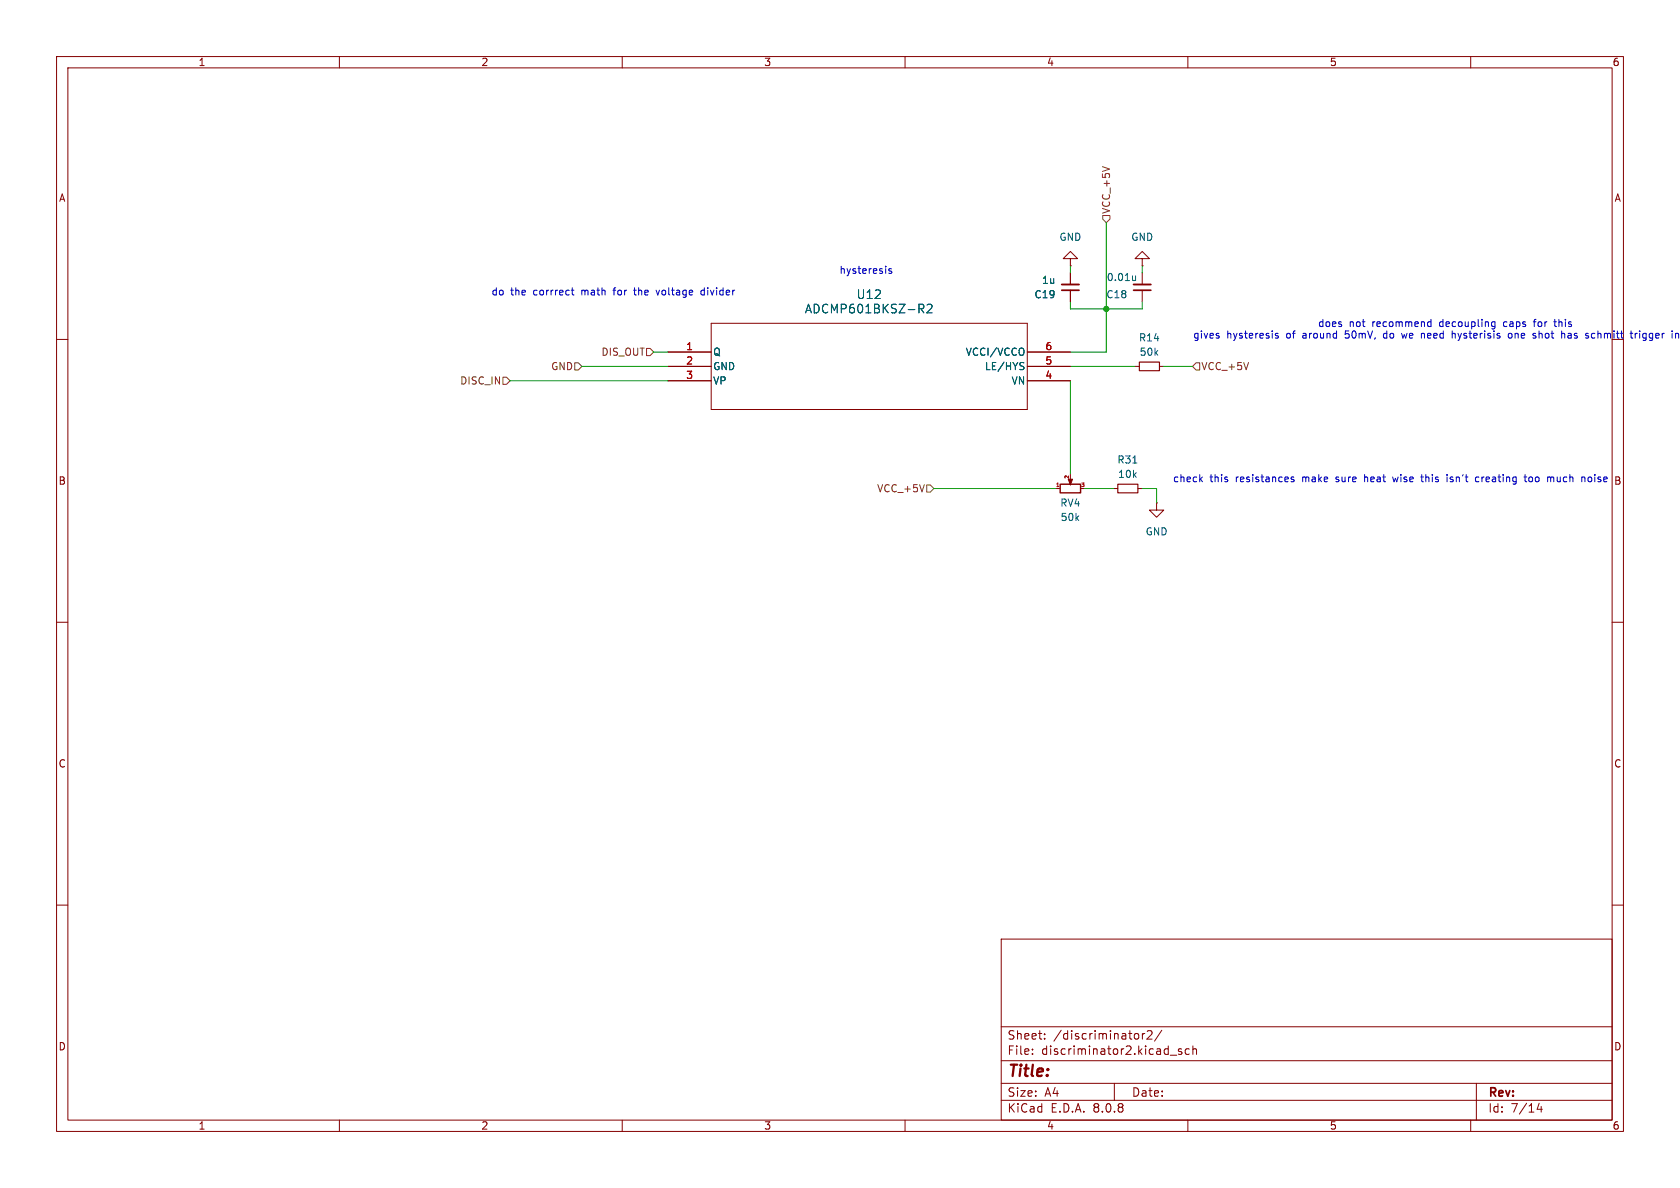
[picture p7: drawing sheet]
<svg xmlns="http://www.w3.org/2000/svg" width="297mm" height="210mm" viewBox="0 0 297 210" stroke-linecap="round" stroke-linejoin="round" font-family="sans-serif">
<g fill="none" stroke="#840000" stroke-width=".18">
<path d="M10 10h277v190h-277zM12 12h273v186h-273zM60 10v2M110 10v2M160 10v2M210 10v2M260 10v2M125.7 57.2h55.9v15.2h-55.9zM189.2 45.7h1.3l-1.3-1.2-1.2 1.2h1.2v1.3M189.2 47h.1M189.2 48.3v2M189.2 51.3v2"/>
<path d="M201.9 45.7h1.3l-1.3-1.2-1.2 1.2h1.2v1.3M201.9 47h.1M201.9 48.3v2M201.9 51.3v2M10 60h2M118.1 64.8h7.6M118.1 62.2h7.6M118.1 67.3h7.6M181.6 64.8h7.6M181.6 62.2h7.6M181.6 67.3h7.6M200.7 64.8h.7"/>
<path d="M205 64.8h.7M186.7 86.4h.6M189.2 83.8v1M191.1 86.4h.7M196.8 86.4h.8M201.2 86.4h.7M204.5 88.9v1.3h1.2l-1.2 1.2-1.3-1.2h1.3M204.5 88.9h.1M10 110h2M285 110h2M10 160h2M177 166h108v32h-108z"/>
<path d="M285 160h2M60 198v2M110 198v2M160 198v2M177 194.5h108M177 191.5h108M177 187.5h108M177 181.5h108M182.5 186.3v.1M182.5 185.5v.1M184.7 183.6v.1M184.7 182.8v.1"/>
<path d="M197 191.5v3M201 182.7l.3 .3v.4l-.3 .3M202 182.7v1M202.4 182.7l-.3 .1-.1 .2M202.8 182.3l.6-.1 .2 .1 .1 .3-1 1.1h1M205.4 182.1l-1.3 2M206.9 186.5h1.1M208.9 185.5l-.4-.1-.2 .2 .1 .2 .5 .2v.3h-.6M210 198v2M210.2 185.5l-.4-.1-.3 .3v.4l.2 .2h.5M210.9 185.5l.2-.1 .4 .1v.9M210.9 184.9v1.5"/>
<path d="M260 198v2M261 191.5v6.5M272.1 195l-.4 1.1h1M272.5 195.6v1"/>
</g>
<path d="M201.4 64h3.6v1.5h-3.6zM197.6 85.6h3.6v1.5h-3.6z" fill="none" stroke="#840000" stroke-width=".2"/>
<path d="M162.5 53.8h.5l.3 .3-.1 .4-.7 .1M162.8 54.6l.5 .7M163.9 53.9l.6-.1 .2 .1 .1 .3-1 1.1h1M200.8 48.8v.8M200.8 49.5l-.4 .1M180.8 64.7l.2 .3-.2 .3M180.8 64.1h.2M181 61.7v.9M200.3 81.9h.7" fill="none" stroke="#006464" stroke-width=".18"/>
<path d="M187.7 50.3h3.1M200.4 50.3h3.1" fill="none" stroke="#840000" stroke-width=".33"/>
<path d="M187.7 51.3h3.1M200.4 51.3h3.1" fill="none" stroke="#840000" stroke-width=".3"/>
<path d="M188.8 84.7h.8l-.4 1v-.2v.2z" fill="#840000" stroke="#840000" stroke-width=".18"/>
<path d="M187.4 85.6h3.6v1.5h-3.6z" fill="none" stroke="#840000" stroke-width=".25"/>
<path d="M186.8 86h.4" fill="none" stroke="#a90000" stroke-width=".18"/>
<path d="M194.9 38.1h1.3v.6l-.6 .7-.7-.7zM88.9 66.7h.6l.7 .6-.7 .6h-.6zM101.6 64.1h.6l.7 .7-.7 .6h-.6zM114.3 61.6h.6l.7 .6-.7 .7h-.6zM211.5 64.1h.6v1.3h-.6l-.7-.6zM163.8 85.7h.7l.6 .7-.6 .6h-.7z" fill="none" stroke="#725600" stroke-width=".18"/>
<g fill="none" stroke="#0000c2" stroke-width=".18">
<path d="M101 51.3h.5M101.2 50.9v1.1l.3 .1M112 51.3h.5M112.2 50.9v1.2M116 51.3l.3 .8 .3-.8M124.5 51.4l-.3-.1-.3 .2 .1 .6h.5M157.6 47.5h-.3l-.2 .2 .1 .2 .4 .1v.3h-.5M215.5 59.4v.3M225.9 59l-.3-.1-.1 .2v.2l.4 .1v.3h-.4M244.7 59l-.1 .2 .1 .5M247.8 58.9l.2 .9 .3-.6M251.5 58.9l.3 .2"/>
<path d="M252.5 57.7h.5M252.5 56.9h.5M253 56.5v1.2M256.8 59h-.1M257.2 59l.1 .8M263.8 57.7h.5M263.8 56.9h.5M264.3 56.9v1l-.3 .3-.3-.1M266.8 59l-.2 .5 .3 .3 .3-.1 .1-.2-.1-.5M271.1 56.9h.4M271.3 56.5l-.1 1.2M272.1 58.5v1.3"/>
<path d="M272.1 59h.1M274.7 56.9h.5M274.9 56.5v1l.3 .2M276.6 59v.8M277.6 58.9l-.4 .1M277.7 59.3h-.4l-.1 .2v.2l.5 .1M281.9 59l-.3-.1-.3 .3 .2 .5h.4M288.2 58.9h.5M288.5 59.8h.2M289.1 58.9v.9M289.4 58.9l-.3 .3M289.9 58.5v.1"/>
<path d="M289.9 58.9v.9M296.2 59l.2-.1 .3 .1 .1 .8M212.2 84.7l.4 .5M212.6 84.3l-.5 .5M228.7 84.4l-.3-.1-.2 .2 .1 .2 .4 .1v.3h-.5M241.2 83.9v1.3M241.4 84.3l-.2 .1M246.2 84.3l.2 .9 .3-.6M251.2 84.3h.4M251.3 83.9v1.1l.3 .2M255.8 83.9v.1M255.8 84.3v.9"/>
<path d="M256.4 85.1l.3 .1M256.5 84.3l-.1 .2 .1 .2M261.4 84.4l-.3-.1-.3 .3 .2 .5h.4M269.4 84.3h.5M269.6 83.9v1.1l.3 .2M270.7 84.3l-.3 .1-.1 .2v.4l.4 .2M274.2 84.4h.4l.1 .8M281.3 84.4l-.3-.1-.3 .3 .1 .4 .2 .2 .3-.1"/>
</g>
<g fill="none" stroke="#009600" stroke-width=".18">
<path d="M195.6 39.4v22.8h-6.4M189.2 47v1.3M189.2 53.3v1.3h12.7v-1.3M201.9 47v1.3M90.2 67.3h27.9M102.9 64.8h15.2M115.6 62.2h2.5M189.2 67.3v16.5M189.2 64.8h11.5M205.7 64.8h5.1M165.1 86.4h21.6M191.8 86.4h5"/>
<path d="M201.9 86.4h2.6v2.5"/>
</g>
<circle cx="195.6" cy="54.6" r=".46" fill="#009600" stroke="#009600" stroke-width=".18"/>
<text font-size="2.8" fill="#840000" x="178" y="190.9">Title:</text>
<g font-size="2.1" fill="#006464">
<text x="151.3" y="53.1">U12</text>
<text x="142.2" y="55.6">ADCMP601BKSZ-R2</text>
</g>
<g font-size="2.1" fill="#840000">
<text x="178" y="184">Sheet:</text>
<text x="186.2" y="184">/discriminator2/</text>
<text x="178" y="186.7">File:</text>
<text x="184.1" y="186.7">discriminator2.kicad_sch</text>
<text x="178" y="196.9">KiCad</text>
<text x="178" y="194.1">Size:</text>
<text x="184.7" y="194.1">A4</text>
<text x="185.7" y="196.9">E.D.A.</text>
<text x="193.3" y="196.9">8.0.8</text>
<text x="200" y="194.1">Date:</text>
<text x="263" y="194.3">Rev:</text>
<text x="263" y="196.9">Id:</text>
<text x="267.1" y="196.9">7/14</text>
</g>
<g font-size="1.8" fill="#840000">
<text x="35" y="11.9">1</text>
<text x="85" y="11.9">2</text>
<text x="135" y="11.9">3</text>
<text x="185" y="11.9">4</text>
<text x="235" y="11.9">5</text>
<text x="285" y="11.9">6</text>
<text x="10.3" y="35.9">A</text>
<text x="285.3" y="35.9">A</text>
<text x="10.3" y="85.9">B</text>
<text x="10.3" y="135.9">C</text>
<text x="285.3" y="135.9">C</text>
<text x="10.3" y="185.9">D</text>
<text x="285.3" y="185.9">D</text>
<text x="35" y="199.9">1</text>
<text x="85" y="199.9">2</text>
<text x="135" y="199.9">3</text>
<text x="185" y="199.9">4</text>
<text x="235" y="199.9">5</text>
<text x="285" y="199.9">6</text>
</g>
<g font-size="1.8" fill="#725600">
<text x="196.4" y="37.9" transform="rotate(-90 196.4 37.9)">VCC_+5V</text>
<text x="97.3" y="65.6">GND</text>
<text x="106.2" y="63.1">DIS_OUT</text>
<text x="212.3" y="65.6">VCC_+5V</text>
<text x="81.2" y="68.2">DISC_IN</text>
<text x="155" y="87.2">VCC_+5V</text>
</g>
<g font-size="1.8" fill="#006464">
<text x="187.2" y="42.8">GND</text>
<text x="199.9" y="42.8">GND</text>
<text x="182.8" y="52.9">C19</text>
<text x="184.1" y="50.4">1u</text>
<text x="195.5" y="52.9">C18</text>
<text x="195.6" y="49.9">0.01u</text>
<text x="126" y="63.1">Q</text>
<text x="126" y="65.6">GND</text>
<text x="170.6" y="63.1">VCCI/VCCO</text>
<text x="174" y="65.6">LE/HYS</text>
<text x="201.3" y="60.6">R14</text>
<text x="201.4" y="63.1">50k</text>
<text x="126" y="68.2">VP</text>
<text x="178.7" y="68.2">VN</text>
<text x="197.4" y="82.1">R31</text>
<text x="187.3" y="89.8">RV4</text>
<text x="197.6" y="84.7">10k</text>
<text x="187.4" y="92.3">50k</text>
<text x="202.4" y="94.8">GND</text>
</g>
<g font-size="1.8" fill="#0000c2">
<text x="86.8" y="52.4">do</text>
<text x="90.3" y="52.4">the</text>
<text x="94.4" y="52.4">corrrect</text>
<text x="103.1" y="52.4">math</text>
<text x="109" y="52.4">for</text>
<text x="112.8" y="52.4">the</text>
<text x="116.9" y="52.4">voltage</text>
<text x="125" y="52.4">divider</text>
<text x="148.3" y="48.6">hysteresis</text>
<text x="232.9" y="58">does</text>
<text x="238.5" y="58">not</text>
<text x="242.7" y="58">recommend</text>
<text x="254.8" y="58">decoupling</text>
<text x="266.3" y="58">caps</text>
<text x="271.9" y="58">for</text>
<text x="275.7" y="58">this</text>
<text x="210.8" y="60.1">gives</text>
<text x="216.9" y="60.1">hysteresis</text>
<text x="227.5" y="60.1">of</text>
<text x="230.6" y="60.1">around</text>
<text x="238.3" y="60.1">50mV,</text>
<text x="245.2" y="60.1">do</text>
<text x="248.7" y="60.1">we</text>
<text x="252.3" y="60.1">need</text>
<text x="257.9" y="60.1">hysterisis</text>
<text x="268.1" y="60.1">one</text>
<text x="272.7" y="60.1">shot</text>
<text x="277.9" y="60.1">has</text>
<text x="282.4" y="60.1">schmitt</text>
<text x="290.6" y="60.1">trigger</text>
<text x="207.3" y="85.4">check</text>
<text x="213.9" y="85.4">this</text>
<text x="218.6" y="85.4">resistances</text>
<text x="230.5" y="85.4">make</text>
<text x="236.6" y="85.4">sure</text>
<text x="241.9" y="85.4">heat</text>
<text x="247.1" y="85.4">wise</text>
<text x="252.4" y="85.4">this</text>
<text x="257" y="85.4">isn't</text>
<text x="262.3" y="85.4">creating</text>
<text x="271.2" y="85.4">too</text>
<text x="275.4" y="85.4">much</text>
<text x="281.7" y="85.4">noiseB</text>
</g>
<g font-size="1.8" fill="#a90000">
<text x="121.2" y="62">1</text>
<text x="121.2" y="64.5">2</text>
<text x="184.7" y="64.5">5</text>
<text x="184.7" y="62">6</text>
<text x="121.2" y="67.1">3</text>
<text x="184.7" y="67.1">4</text>
</g>
<g font-size=".9" fill="#a90000">
<text x="186.5" y="86.1">1</text>
<text x="189" y="84.8" transform="rotate(-90 189 84.8)">2</text>
<text x="191" y="86.1">3</text>
</g>
</svg>
